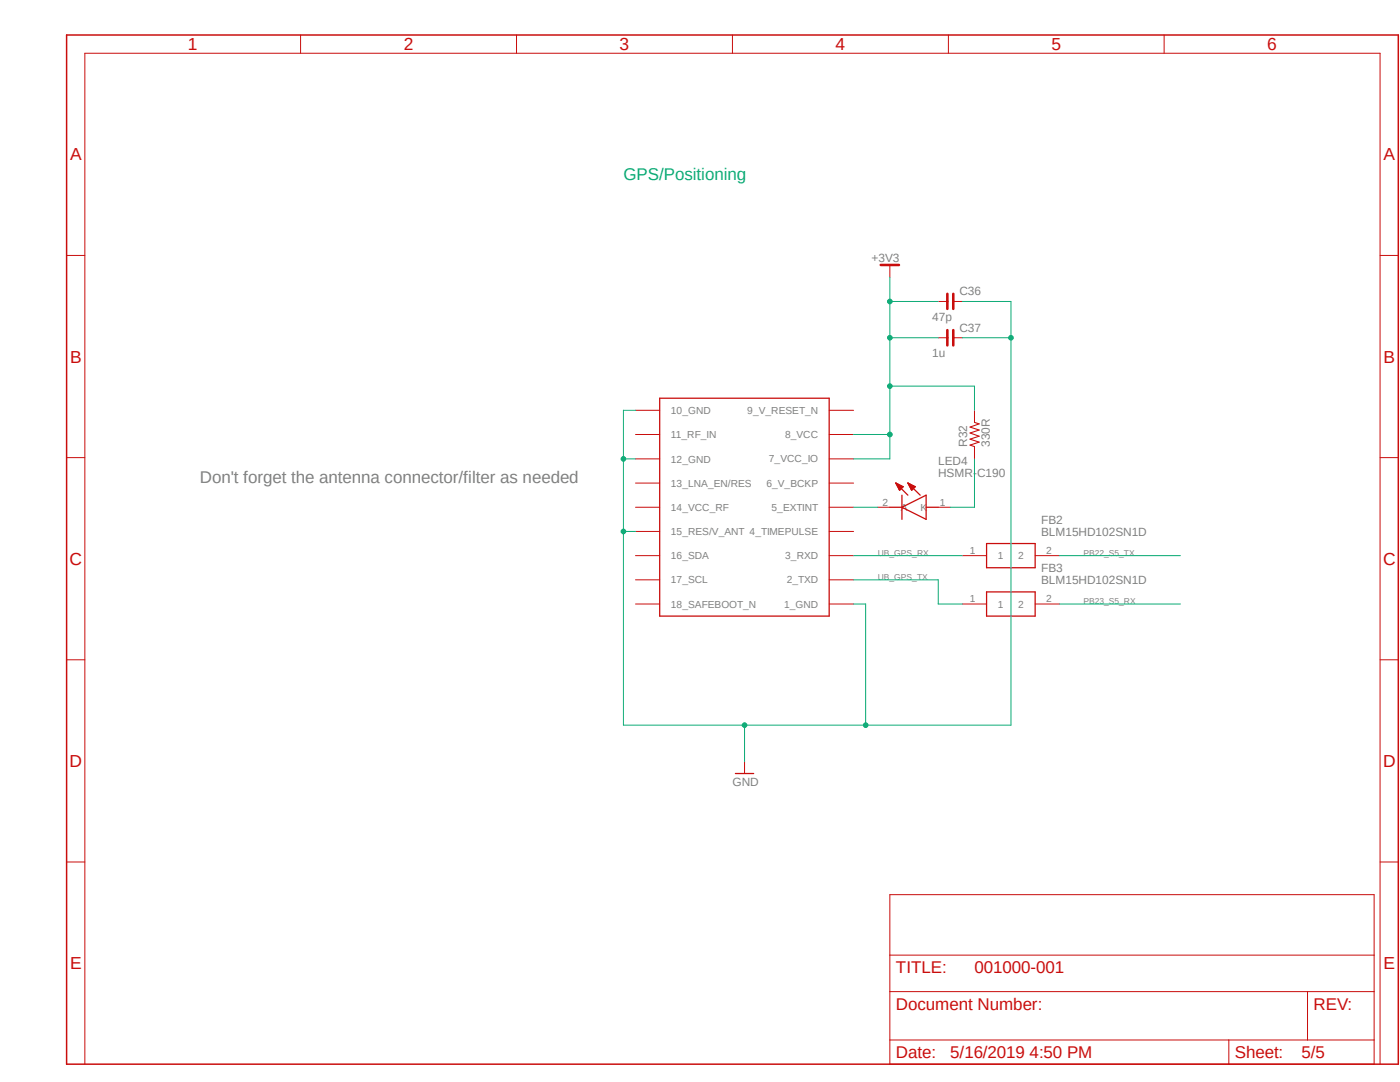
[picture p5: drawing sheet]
<svg xmlns="http://www.w3.org/2000/svg" width="279mm" height="216mm" viewBox="0 0 279 216" stroke-linecap="round" stroke-linejoin="round" font-family="sans-serif">
<path d="M12.8 6.7l266.6 206.2M279.4 6.7l-266.6 206.2" fill="none" stroke="#fff" stroke-width=".2"/>
<path d="M13.3 7h265.8v205.3h-265.8z" fill="none" stroke="#c90d0c" stroke-width=".3"/>
<g fill="none" stroke="#c90d0c" stroke-width=".2">
<path d="M60 7v3.6M103.1 7v3.6M146.2 7v3.6M189.3 7v3.6M232.3 7v3.6M13.3 51h3.6M177.6 52.9v2.4M275.4 51h3.7M187.2 60.2h1.9M187.2 67.4h1.9M190.2 60.2h1.9M190.2 67.4h1.9"/>
<path d="M13.3 91.3h3.6M126.8 81.9h4.9M126.8 86.7h4.9M126.8 91.6h4.9M126.8 96.4h4.9M165.5 81.9h4.8M165.5 86.7h4.8M165.5 91.6h4.8M165.5 96.4h4.8M194.5 81.9v2.4M194.5 89.1v2.5M275.4 91.3h3.7"/>
<path d="M126.8 101.2h4.9M126.8 106h4.9M126.8 110.9h4.9M126.8 115.7h4.9M165.5 101.2h4.8M165.5 106h4.8M165.5 110.9h4.8M165.5 115.7h4.8M175.2 101.2h2.4M187.2 101.2h2.5M192.1 110.9h4.8M206.6 110.9h4.8"/>
<path d="M13.3 131.7h3.6M126.8 120.5h4.9M165.5 120.5h4.8M192.1 120.5h4.8M206.6 120.5h4.8M275.4 131.7h3.7M148.6 151.9v2.4M13.3 172h3.6M177.6 178.5h96.6v33.8h-96.6zM275.4 172h3.7M177.6 197.9h96.6M177.6 190.6h96.6"/>
<path d="M260.9 197.9v9.6M16.9 212.3v-201.7h258.5v201.7M177.6 207.5h96.6M245.2 207.5v4.8"/>
</g>
<g fill="none" stroke="#c90d0c" stroke-width=".25">
<path d="M131.7 79.5h33.8v43.4h-33.8zM178.8 96.4l2.4 2.4M178.8 96.4l1.5 .7-.8 .7zM178.8 96.4h.1M178.9 96.6h.3M179 96.8h.5M179.1 96.9h.8M179.2 97.1h1M179.2 97.3h.8M179.3 97.5h.6M179.4 97.7h.3M180 98.8v4.8"/>
<path d="M181.2 96.4l2.4 2.4M181.2 96.4l1.5 .7-.8 .7zM181.2 96.4h.1M181.3 96.6h.3M181.4 96.8h.5M181.5 96.9h.8M181.6 97.1h1M181.7 97.3h.8M181.7 97.5h.6M181.8 97.7h.3M177.6 101.2h2.4M180 101.2l4.8-2.4v4.8z"/>
<path d="M184.8 101.2h2.4M196.9 118.1h9.7v4.8h-9.7zM196.9 108.5h9.7v4.8h-9.7zM146.8 154.3h3.6"/>
</g>
<path d="M175.8 52.9h3.6M189.1 58.6v3M190.2 58.6v3M189.1 65.9v3M190.2 65.9v3" fill="none" stroke="#c90d0c" stroke-width=".51"/>
<path d="M194.5 84.3l.9 .3-1.8 .6 1.8 .6-1.8 .6 1.8 .6-1.8 .6 1.8 .6-1.8 .6 .9 .3" fill="none" stroke="#c90d0c" stroke-width=".21"/>
<path d="M126.8 81.9h-2.4v62.8h48.4v-24.2h-2.5M148.6 144.7v7.2" fill="none" stroke="#0dab76" stroke-width=".2"/>
<circle cx="148.6" cy="144.7" r=".46" fill="#0dab76"/>
<g fill="none" stroke="#0dab76" stroke-width=".2">
<path d="M124.4 91.6h2.4"/>
<circle cx="148.6" cy="144.7" r=".46"/>
</g>
<circle cx="124.4" cy="91.6" r=".46" fill="#0dab76"/>
<g fill="none" stroke="#0dab76" stroke-width=".2">
<path d="M124.4 106h2.4"/>
<circle cx="124.4" cy="91.6" r=".46"/>
</g>
<circle cx="124.4" cy="106" r=".46" fill="#0dab76"/>
<g fill="none" stroke="#0dab76" stroke-width=".2">
<path d="M192.1 60.2h9.7v84.5h-29"/>
<circle cx="124.4" cy="106" r=".46"/>
</g>
<circle cx="172.8" cy="144.7" r=".46" fill="#0dab76"/>
<g fill="none" stroke="#0dab76" stroke-width=".2">
<path d="M192.1 67.4h9.7"/>
<circle cx="172.8" cy="144.7" r=".46"/>
</g>
<circle cx="201.8" cy="67.4" r=".46" fill="#0dab76"/>
<g fill="none" stroke="#0dab76" stroke-width=".2">
<path d="M177.6 55.3v31.4h-7.3M177.6 60.2h9.6"/>
<circle cx="201.8" cy="67.4" r=".46"/>
</g>
<circle cx="177.6" cy="60.2" r=".46" fill="#0dab76"/>
<g fill="none" stroke="#0dab76" stroke-width=".2">
<path d="M177.6 67.4h9.6"/>
<circle cx="177.6" cy="60.2" r=".46"/>
</g>
<circle cx="177.6" cy="67.4" r=".46" fill="#0dab76"/>
<g fill="none" stroke="#0dab76" stroke-width=".2">
<path d="M177.6 86.7v4.9h-7.3"/>
<circle cx="177.6" cy="67.4" r=".46"/>
</g>
<circle cx="177.6" cy="86.7" r=".46" fill="#0dab76"/>
<g fill="none" stroke="#0dab76" stroke-width=".2">
<path d="M177.6 77h16.9v4.9"/>
<circle cx="177.6" cy="86.7" r=".46"/>
</g>
<circle cx="177.6" cy="77" r=".46" fill="#0dab76"/>
<g fill="none" stroke="#0dab76" stroke-width=".2">
<path d="M194.5 91.6v9.6h-4.8M170.3 110.9h21.8M170.3 115.7h16.9v4.8h4.9M170.3 101.2h4.9M211.4 110.9h24.2M211.4 120.5h24.2"/>
<circle cx="177.6" cy="77" r=".46"/>
</g>
<g font-size="3.5" fill="#c90d0c">
<text x="37.5" y="10">1</text>
<text x="80.6" y="10">2</text>
<text x="123.7" y="10">3</text>
<text x="166.8" y="10">4</text>
<text x="209.8" y="10">5</text>
<text x="252.9" y="10">6</text>
<text x="14" y="32">A</text>
<text x="276.1" y="32">A</text>
<text x="14" y="72.3">B</text>
<text x="276.1" y="72.3">B</text>
<text x="13.9" y="112.7">C</text>
<text x="276" y="112.7">C</text>
<text x="13.9" y="153">D</text>
<text x="276" y="153">D</text>
<text x="14" y="193.4">E</text>
<text x="276.1" y="193.4">E</text>
</g>
<text font-size="3.4" fill="#0dab76" x="124.4" y="36">GPS/Positioning</text>
<text font-size="3.4" fill="#808080" x="39.9" y="96.4">Don't forget the antenna connector/filter as needed</text>
<g font-size="3.4" fill="#c90d0c">
<text x="178.8" y="194.2">TITLE:</text>
<text x="194.5" y="194.2">001000-001</text>
<text x="178.8" y="201.5">Document Number:</text>
<text x="262.1" y="201.5">REV:</text>
<text x="178.8" y="211.1">Date:</text>
<text x="189.7" y="211.1">5/16/2019 4:50 PM</text>
<text x="246.4" y="211.1">Sheet:</text>
<text x="259.7" y="211.1">5/5</text>
</g>
<g font-size="2.4" fill="#808080">
<text x="173.9" y="52.3">+3V3</text>
<text x="191.5" y="58.9">C36</text>
<text x="186.1" y="64.1">47p</text>
<text x="186.1" y="71.3">1u</text>
<text x="191.5" y="66.2">C37</text>
<text x="193" y="89.2" transform="rotate(-90 193 89.2)">R32</text>
<text x="197.5" y="89.2" transform="rotate(-90 197.5 89.2)">330R</text>
<text x="187.2" y="95.2">HSMR-C190</text>
<text x="187.2" y="92.8">LED4</text>
<text x="207.8" y="106.9">BLM15HD102SN1D</text>
<text x="207.8" y="104.5">FB2</text>
<text x="207.8" y="116.5">BLM15HD102SN1D</text>
<text x="207.8" y="114.1">FB3</text>
<text x="146.2" y="156.8">GND</text>
</g>
<g font-size="2" fill="#808080">
<text x="133.9" y="82.6">10_GND</text>
<text x="149.1" y="82.6">9_V_RESET_N</text>
<text x="133.9" y="87.5">11_RF_IN</text>
<text x="156.7" y="87.4">8_VCC</text>
<text x="133.9" y="92.3">12_GND</text>
<text x="153.5" y="92.2">7_VCC_IO</text>
<text x="133.9" y="97.1">13_LNA_EN/RES</text>
<text x="133.9" y="101.9">14_VCC_RF</text>
<text x="153" y="97.1">6_V_BCKP</text>
<text x="154" y="101.9">5_EXTINT</text>
<text x="176.1" y="100.9">2</text>
<text x="179.8" y="101.9">A</text>
<text x="183.7" y="101.9">K</text>
<text x="187.6" y="100.9">1</text>
<text x="133.9" y="106.8">15_RES/V_ANT 4_TIMEPULSE</text>
<text x="133.9" y="111.6">16_SDA</text>
<text x="156.7" y="111.6">3_RXD</text>
<text x="193.6" y="110.5">1</text>
<text x="199.1" y="111.6">1</text>
<text x="203.2" y="111.6">2</text>
<text x="208.8" y="110.5">2</text>
<text x="133.9" y="116.4">17_SCL</text>
<text x="157" y="116.4">2_TXD</text>
<text x="133.9" y="121.3">18_SAFEBOOT_N</text>
<text x="156.5" y="121.2">1_GND</text>
<text x="193.6" y="120.2">1</text>
<text x="199.1" y="121.3">1</text>
<text x="203.2" y="121.2">2</text>
<text x="208.8" y="120.2">2</text>
</g>
<g font-size="1.7" fill="#808080">
<text x="175.2" y="110.9">UB_GPS_RX</text>
<text x="216.2" y="110.9">PB22_S5_TX</text>
<text x="175.2" y="115.7">UB_GPS_TX</text>
<text x="216.2" y="120.5">PB23_S5_RX</text>
</g>
</svg>
